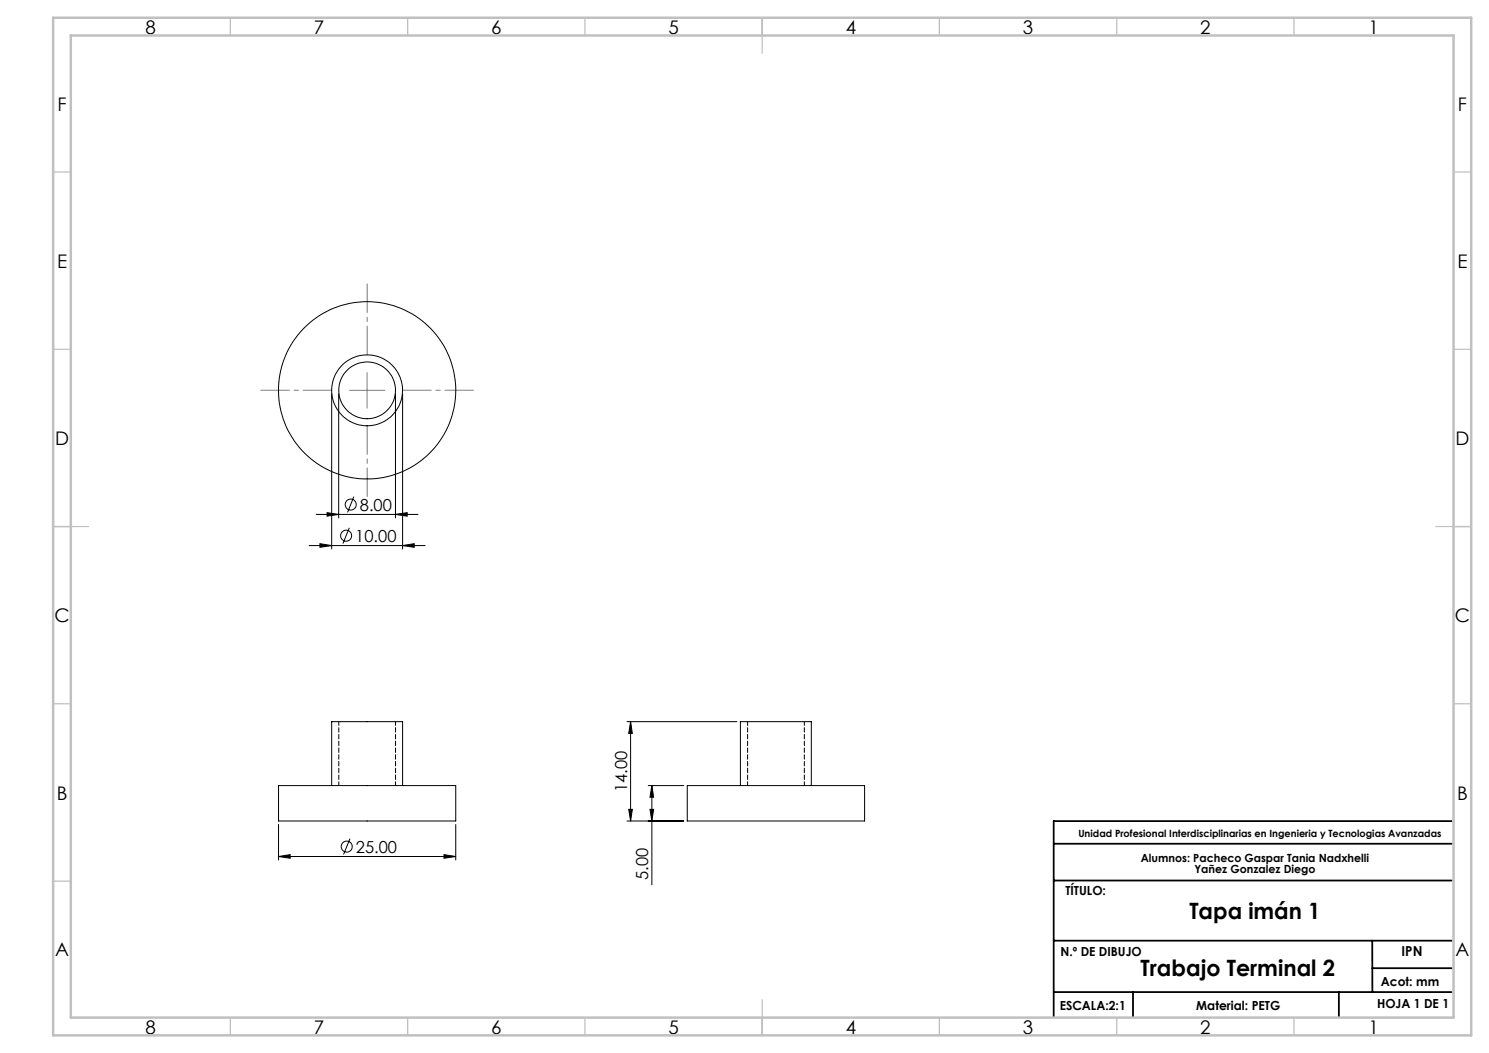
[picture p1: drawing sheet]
<svg xmlns="http://www.w3.org/2000/svg" width="420mm" height="297mm" viewBox="0 0 420 297" stroke-linecap="round" stroke-linejoin="round" font-family="sans-serif">
<g fill="none" stroke="#000" stroke-width=".28">
<path d="M93.6 111.1v43.8M95.5 111.1v35M111.5 111.1v35M113.6 111.1v43.8M87.2 153.9h32.7M89.2 145.1h28.7M90.2 153.3l3.4 .6-3.4 .5zM92.3 144.6l3.2 .5-3.2 .5zM98.5 148.9l-1.8 4.4M99.8 140.1l-1.8 4.4M111.5 145.1l3.4-.5v1zM113.6 153.9l3.2-.6v1.1z"/>
<path d="M176.8 203.5h31.1M177.9 203.5l.5 3.4h-1.1zM177.9 203.5v28.1M78.6 221.6h50v10h-50zM78.6 232.5v10.1M93.6 221.6v-18.1h20v18.1M98.7 236.6l-1.8 4.4M128.6 232.5v10.1M176.8 231.6h16.1M177.3 228.3h1.1l-.5 3.3zM182.8 221.6h10.1M183.3 228.3h1.1l-.5 3.3z"/>
<path d="M183.9 221.6l.5 3.3h-1.1zM183.9 221.6v28M193.9 221.6h50v10h-50zM208.8 221.6v-18.1h20v18.1M78.6 241.6l3.2-.6v1.1zM78.6 241.6h50M125.2 241l3.4 .6-3.4 .5z"/>
<circle cx="103.6" cy="110.1" r="10"/>
<circle cx="103.6" cy="110.1" r="8"/>
<circle cx="103.6" cy="110.1" r="25"/>
<circle cx="97.6" cy="151.1" r="1.56"/>
<circle cx="98.9" cy="142.3" r="1.56"/>
<circle cx="97.8" cy="238.8" r="1.55"/>
</g>
<path d="M93.6 110.1h-20M103.6 100.1v-20M113.6 110.1h20M103.6 120.1v20" fill="none" stroke="#808080" stroke-width=".28" stroke-dasharray="15.2 1.3 1.3 1.3" stroke-dashoffset="7.1"/>
<path d="M98.6 110.1h9.9M103.5 105.1v10" fill="none" stroke="#808080" stroke-width=".28"/>
<path d="M297.2 238h112.3M409.5 231.6h-112.3v55.2M297.2 248.4h112.3M297.2 279.8h112.3M297.2 265.3h112.3M319.6 279.8v7M377.6 279.9v7M387.1 265.3v14.5M387.1 273.1h22.4" fill="none" stroke="#000" stroke-width=".5"/>
<g fill="none" stroke="#c0c0c0" stroke-width=".35">
<path d="M65 5v5M115 5v5M165 5v5M215 5v10M265 5v5M315 5v5M365 5v5M15 48.5h5M410 48.5h5M15 98.5h5M410 98.5h5M15 148.5h10"/>
<path d="M405 148.5h10M15 198.5h5M410 198.5h5M15 248.5h5M65 287v5M115 287v5M165 287v5M215 282v10M265 287v5M315 287v5M365 287v5"/>
</g>
<path d="M15 5h400v287h-400zM20 10h390v277h-390z" fill="none" stroke="#c0c0c0" stroke-width=".7"/>
<g fill="#000">
<path d="M92.3 144.6l3.2 .5-3.2 .5zM111.5 145.1l3.4-.5v1zM90.2 153.3l3.4 .6-3.4 .5zM113.6 153.9l3.2-.6v1.1z"/>
<path d="M177.9 203.5l.5 3.4h-1.1zM177.3 228.3h1.1l-.5 3.3zM183.9 221.6l.5 3.3h-1.1zM183.3 228.3h1.1l-.5 3.3z"/>
<path d="M125.2 241l3.4 .6-3.4 .5zM78.6 241.6l3.2-.6v1.1z"/>
</g>
<path d="M95.6 203.5v18M210.9 203.5v18M111.6 221.5v-18M226.9 221.5v-18" fill="none" stroke="#000" stroke-width=".28" stroke-dasharray="1.3 .6" stroke-dashoffset=".2"/>
<g font-size="6.3">
<text x="335.5" y="259.1">Tapa imán 1</text>
<text x="321.7" y="275.4">Trabajo Terminal 2</text>
</g>
<g font-size="5.3">
<text x="41" y="9.5">8</text>
<text x="88.5" y="9.5">7</text>
<text x="138.5" y="9.5">6</text>
<text x="188.5" y="9.5">5</text>
<text x="238.5" y="9.5">4</text>
<text x="288.5" y="9.5">3</text>
<text x="338.5" y="9.5">2</text>
<text x="386" y="9.5">1</text>
<text x="16.2" y="31.3">F</text>
<text x="411.2" y="31.3">F</text>
<text x="16.1" y="75.5">E</text>
<text x="411.1" y="75.5">E</text>
<text x="15.5" y="125.5">D</text>
<text x="410.5" y="125.5">D</text>
<text x="15.4" y="175.5">C</text>
<text x="410.4" y="175.5">C</text>
<text x="16" y="225.5">B</text>
<text x="411" y="225.5">B</text>
<text x="15.5" y="269.8">A</text>
<text x="410.5" y="269.8">A</text>
<text x="41" y="291.5">8</text>
<text x="88.5" y="291.5">7</text>
<text x="138.5" y="291.5">6</text>
<text x="188.5" y="291.5">5</text>
<text x="238.5" y="291.5">4</text>
<text x="288.5" y="291.5">3</text>
<text x="338.5" y="291.5">2</text>
<text x="386" y="291.5">1</text>
</g>
<g font-size="4.7">
<text x="101.5" y="144">8.00</text>
<text x="100.2" y="152.8">10.00</text>
<text x="176.9" y="223.4" transform="rotate(-90 176.9 223.4)">14.00</text>
<text x="100.4" y="240.5">25.00</text>
<text x="182.9" y="248.2" transform="rotate(-90 182.9 248.2)">5.00</text>
</g>
<text font-size="3.9" x="395.3" y="269.6">IPN</text>
<g font-size="3.5">
<text x="300.5" y="252.4">TÍTULO:</text>
<text x="299.1" y="269.6">N.º DE DIBUJO</text>
<text x="389.5" y="278">Acot: mm</text>
<text x="298.9" y="285">ESCALA:2:1</text>
<text x="337.4" y="285">Material: PETG</text>
<text x="388.4" y="284.3">HOJA 1 DE 1</text>
</g>
<g font-size="3.2">
<text x="321.8" y="243.1">Alumnos: Pacheco Gaspar Tania Nadxhelli</text>
<text x="336.9" y="246.3">Yañez Gonzalez Diego</text>
</g>
<text font-size="2.8" x="304.2" y="236.1">Unidad Profesional Interdisciplinarias en Ingenieria y Tecnologias Avanzadas</text>
</svg>
